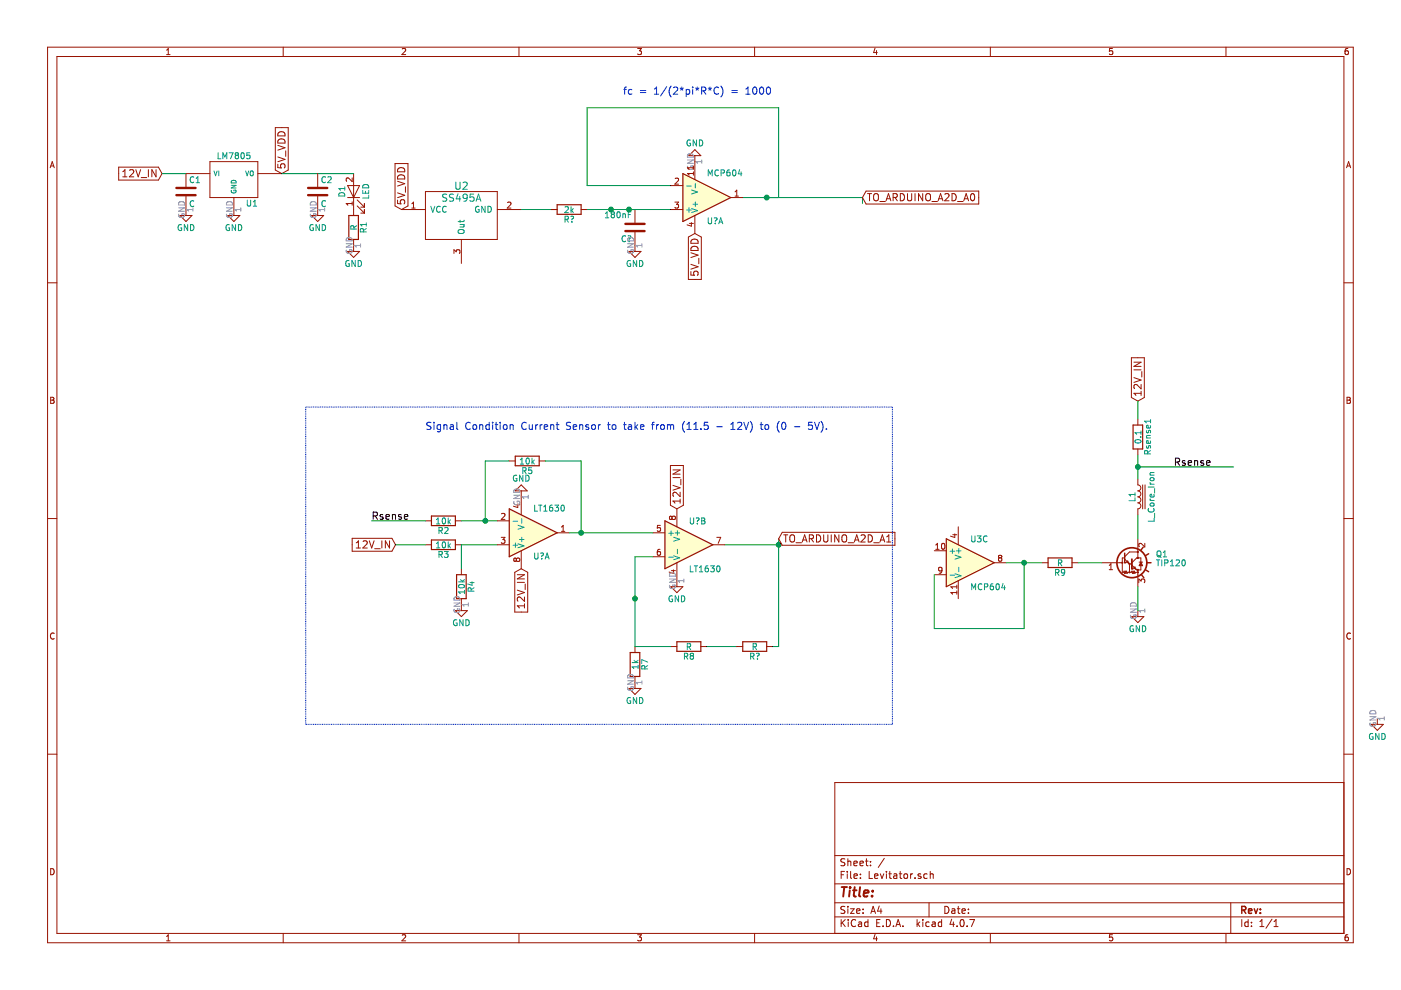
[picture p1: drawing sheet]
EESchema Schematic File Version 2
LIBS:Levitator-rescue
LIBS:power
LIBS:device
LIBS:transistors
LIBS:conn
LIBS:regul
LIBS:74xx
LIBS:cmos4000
LIBS:adc-dac
LIBS:memory
LIBS:xilinx
LIBS:microcontrollers
LIBS:dsp
LIBS:microchip
LIBS:analog_switches
LIBS:motorola
LIBS:texas
LIBS:intel
LIBS:audio
LIBS:interface
LIBS:digital-audio
LIBS:philips
LIBS:display
LIBS:cypress
LIBS:siliconi
LIBS:opto
LIBS:atmel
LIBS:contrib
LIBS:valves
LIBS:ss495a
LIBS:lmd1820x
LIBS:microchip_pic16mcu
LIBS:linear
LIBS:Levitator-cache
EELAYER 25 0
EELAYER END
$Descr A4 11693 8268
encoding utf-8
Sheet 1 1
Title ""
Date ""
Rev ""
Comp ""
Comment1 ""
Comment2 ""
Comment3 ""
Comment4 ""
$EndDescr
$Comp
L SS495A U2
U 1 1
P 3550 1600
F 0 "U2" H 3850 1650 60  0000 C CNN
F 1 "SS495A" H 3850 1550 60  0000 C CNN
F 2 "" H 3500 1700 60  0001 C CNN
F 3 "" H 3500 1700 60  0001 C CNN
	1    3550 1600
	1    0    0    -1  
$EndComp
$Comp
L LM7805 U1
U 1 1
P 1950 1500
F 0 "U1" H 2100 1304 50  0000 C CNN
F 1 "LM7805" H 1950 1700 50  0000 C CNN
F 2 "" H 1950 1500 50  0001 C CNN
F 3 "" H 1950 1500 50  0001 C CNN
	1    1950 1500
	1    0    0    -1  
$EndComp
Text GLabel 1350 1450 0    60   Input ~ 0
12V_IN
$Comp
L GND #PWR2
U 1 1
P 1950 1750
F 0 "#PWR2" H 1950 1500 50  0001 C CNN
F 1 "GND" H 1950 1600 50  0000 C CNN
F 2 "" H 1950 1750 50  0001 C CNN
F 3 "" H 1950 1750 50  0001 C CNN
	1    1950 1750
	1    0    0    -1  
$EndComp
Text GLabel 2350 1450 1    60   Input ~ 0
5V_VDD
$Comp
L LED D1
U 1 1
P 2950 1600
F 0 "D1" H 2950 1700 50  0000 C CNN
F 1 "LED" H 2950 1500 50  0000 C CNN
F 2 "" H 2950 1600 50  0001 C CNN
F 3 "" H 2950 1600 50  0001 C CNN
	1    2950 1600
	0    -1   -1   0   
$EndComp
$Comp
L R R1
U 1 1
P 2950 1900
F 0 "R1" V 3030 1900 50  0000 C CNN
F 1 "R" V 2950 1900 50  0000 C CNN
F 2 "" V 2880 1900 50  0001 C CNN
F 3 "" H 2950 1900 50  0001 C CNN
	1    2950 1900
	1    0    0    -1  
$EndComp
$Comp
L GND #PWR4
U 1 1
P 2950 2050
F 0 "#PWR4" H 2950 1800 50  0001 C CNN
F 1 "GND" H 2950 1900 50  0000 C CNN
F 2 "" H 2950 2050 50  0001 C CNN
F 3 "" H 2950 2050 50  0001 C CNN
	1    2950 2050
	1    0    0    -1  
$EndComp
$Comp
L L_Core_Iron L1
U 1 1
P 9500 4150
F 0 "L1" V 9450 4150 50  0000 C CNN
F 1 "L_Core_Iron" V 9610 4150 50  0000 C CNN
F 2 "" H 9500 4150 50  0001 C CNN
F 3 "" H 9500 4150 50  0001 C CNN
	1    9500 4150
	1    0    0    -1  
$EndComp
$Comp
L GND #PWR7
U 1 1
P 9500 5100
F 0 "#PWR7" H 9500 4850 50  0001 C CNN
F 1 "GND" H 9500 4950 50  0000 C CNN
F 2 "" H 9500 5100 50  0001 C CNN
F 3 "" H 9500 5100 50  0001 C CNN
	1    9500 5100
	1    0    0    -1  
$EndComp
Wire Wire Line
	2350 1450 2950 1450
Text GLabel 3350 1750 1    60   Input ~ 0
5V_VDD
$Comp
L GND #PWR8
U 1 1
P 11500 6000
F 0 "#PWR8" H 11500 5750 50  0001 C CNN
F 1 "GND" H 11500 5850 50  0000 C CNN
F 2 "" H 11500 6000 50  0001 C CNN
F 3 "" H 11500 6000 50  0001 C CNN
	1    11500 6000
	1    0    0    -1  
$EndComp
Text GLabel 9500 3350 1    60   Input ~ 0
12V_IN
$Comp
L C C1
U 1 1
P 1550 1600
F 0 "C1" H 1575 1700 50  0000 L CNN
F 1 "C" H 1575 1500 50  0000 L CNN
F 2 "" H 1588 1450 50  0001 C CNN
F 3 "" H 1550 1600 50  0001 C CNN
	1    1550 1600
	1    0    0    -1  
$EndComp
Wire Wire Line
	1350 1450 1550 1450
$Comp
L C C2
U 1 1
P 2650 1600
F 0 "C2" H 2675 1700 50  0000 L CNN
F 1 "C" H 2675 1500 50  0000 L CNN
F 2 "" H 2688 1450 50  0001 C CNN
F 3 "" H 2650 1600 50  0001 C CNN
	1    2650 1600
	1    0    0    -1  
$EndComp
$Comp
L GND #PWR1
U 1 1
P 1550 1750
F 0 "#PWR1" H 1550 1500 50  0001 C CNN
F 1 "GND" H 1550 1600 50  0000 C CNN
F 2 "" H 1550 1750 50  0001 C CNN
F 3 "" H 1550 1750 50  0001 C CNN
	1    1550 1750
	1    0    0    -1  
$EndComp
$Comp
L GND #PWR3
U 1 1
P 2650 1750
F 0 "#PWR3" H 2650 1500 50  0001 C CNN
F 1 "GND" H 2650 1600 50  0000 C CNN
F 2 "" H 2650 1750 50  0001 C CNN
F 3 "" H 2650 1750 50  0001 C CNN
	1    2650 1750
	1    0    0    -1  
$EndComp
Wire Wire Line
	4350 1750 4650 1750
Connection ~ 5100 1750
$Comp
L R Rsense1
U 1 1
P 9500 3650
F 0 "Rsense1" V 9580 3650 50  0000 C CNN
F 1 "0.1" V 9500 3650 50  0000 C CNN
F 2 "" V 9430 3650 50  0001 C CNN
F 3 "" H 9500 3650 50  0001 C CNN
	1    9500 3650
	1    0    0    -1  
$EndComp
$Comp
L TIP120 Q1
U 1 1
P 9400 4700
F 0 "Q1" H 9650 4775 50  0000 L CNN
F 1 "TIP120" H 9650 4700 50  0000 L CNN
F 2 "TO_SOT_Packages_THT:TO-220_Vertical" H 9650 4625 50  0001 L CIN
F 3 "" H 9400 4700 50  0001 L CNN
	1    9400 4700
	1    0    0    -1  
$EndComp
Wire Wire Line
	9500 3350 9500 3500
Wire Wire Line
	9500 3800 9500 3900
Wire Wire Line
	9500 3900 9500 4000
Wire Wire Line
	9500 4300 9500 4500
Wire Wire Line
	9500 4900 9500 5100
$Comp
L R R9
U 1 1
P 8850 4700
F 0 "R9" V 8930 4700 50  0000 C CNN
F 1 "R" V 8850 4700 50  0000 C CNN
F 2 "" V 8780 4700 50  0001 C CNN
F 3 "" H 8850 4700 50  0001 C CNN
	1    8850 4700
	0    1    1    0   
$EndComp
Wire Wire Line
	9000 4700 9200 4700
$Comp
L MCP604 U3
U 3 1
P 8100 4700
F 0 "U3" H 8100 4900 50  0000 L CNN
F 1 "MCP604" H 8100 4500 50  0000 L CNN
F 2 "" H 8050 4800 50  0001 C CNN
F 3 "" H 8150 4900 50  0001 C CNN
	3    8100 4700
	1    0    0    -1  
$EndComp
$Comp
L R R7
U 1 1
P 5300 5550
F 0 "R7" V 5380 5550 50  0000 C CNN
F 1 "1k" V 5300 5550 50  0000 C CNN
F 2 "" V 5230 5550 50  0001 C CNN
F 3 "" H 5300 5550 50  0001 C CNN
	1    5300 5550
	1    0    0    -1  
$EndComp
$Comp
L R R8
U 1 1
P 5750 5400
F 0 "R8" V 5830 5400 50  0000 C CNN
F 1 "R" V 5750 5400 50  0000 C CNN
F 2 "" V 5680 5400 50  0001 C CNN
F 3 "" H 5750 5400 50  0001 C CNN
	1    5750 5400
	0    1    1    0   
$EndComp
$Comp
L R R4
U 1 1
P 3850 4900
F 0 "R4" V 3930 4900 50  0000 C CNN
F 1 "10k" V 3850 4900 50  0000 C CNN
F 2 "" V 3780 4900 50  0001 C CNN
F 3 "" H 3850 4900 50  0001 C CNN
	1    3850 4900
	1    0    0    -1  
$EndComp
$Comp
L R R3
U 1 1
P 3700 4550
F 0 "R3" V 3780 4550 50  0000 C CNN
F 1 "10k" V 3700 4550 50  0000 C CNN
F 2 "" V 3630 4550 50  0001 C CNN
F 3 "" H 3700 4550 50  0001 C CNN
	1    3700 4550
	0    1    1    0   
$EndComp
$Comp
L R R2
U 1 1
P 3700 4350
F 0 "R2" V 3780 4350 50  0000 C CNN
F 1 "10k" V 3700 4350 50  0000 C CNN
F 2 "" V 3630 4350 50  0001 C CNN
F 3 "" H 3700 4350 50  0001 C CNN
	1    3700 4350
	0    1    1    0   
$EndComp
$Comp
L R R5
U 1 1
P 4400 3850
F 0 "R5" V 4480 3850 50  0000 C CNN
F 1 "10k" V 4400 3850 50  0000 C CNN
F 2 "" V 4330 3850 50  0001 C CNN
F 3 "" H 4400 3850 50  0001 C CNN
	1    4400 3850
	0    1    1    0   
$EndComp
Wire Wire Line
	5450 4650 5300 4650
Wire Wire Line
	5300 4650 5300 5000
Wire Wire Line
	5300 5000 5300 5400
Wire Wire Line
	5300 5400 5600 5400
Wire Wire Line
	6150 5400 5900 5400
Wire Wire Line
	6050 4550 6500 4550
$Comp
L GND #PWR6
U 1 1
P 5300 5700
F 0 "#PWR6" H 5300 5450 50  0001 C CNN
F 1 "GND" H 5300 5550 50  0000 C CNN
F 2 "" H 5300 5700 50  0001 C CNN
F 3 "" H 5300 5700 50  0001 C CNN
	1    5300 5700
	1    0    0    -1  
$EndComp
Wire Wire Line
	4750 4450 4850 4450
Wire Wire Line
	4850 4450 5450 4450
Wire Wire Line
	3850 4550 4150 4550
Wire Wire Line
	3850 4350 4050 4350
Wire Wire Line
	4050 4350 4150 4350
Wire Wire Line
	4050 4350 4050 3850
Wire Wire Line
	4050 3850 4250 3850
Connection ~ 4050 4350
Wire Wire Line
	4550 3850 4850 3850
Wire Wire Line
	4850 3850 4850 4450
Connection ~ 4850 4450
Wire Wire Line
	3850 4750 3850 4550
$Comp
L GND #PWR5
U 1 1
P 3850 5050
F 0 "#PWR5" H 3850 4800 50  0001 C CNN
F 1 "GND" H 3850 4900 50  0000 C CNN
F 2 "" H 3850 5050 50  0001 C CNN
F 3 "" H 3850 5050 50  0001 C CNN
	1    3850 5050
	1    0    0    -1  
$EndComp
Text GLabel 3300 4550 0    60   Input ~ 0
12V_IN
Wire Wire Line
	3550 4550 3300 4550
Wire Wire Line
	10300 3900 9500 3900
Connection ~ 9500 3900
Text Label 9800 3900 0    60   ~ 0
Rsense
Text Label 3100 4350 0    60   ~ 0
Rsense
Wire Wire Line
	3100 4350 3550 4350
Wire Wire Line
	8400 4700 8550 4700
Wire Wire Line
	8550 4700 8700 4700
Wire Wire Line
	7800 4800 7800 5250
Wire Wire Line
	7800 5250 8550 5250
Wire Wire Line
	8550 5250 8550 4700
Connection ~ 8550 4700
$Comp
L RC4558 U?
U 1 1
P 4450 4450
F 0 "U?" H 4450 4650 50  0000 L CNN
F 1 "LT1630" H 4450 4250 50  0000 L CNN
F 2 "" H 4450 4450 50  0001 C CNN
F 3 "" H 4450 4450 50  0001 C CNN
	1    4450 4450
	1    0    0    1   
$EndComp
$Comp
L GND #PWR?
U 1 1
P 4350 4150
F 0 "#PWR?" H 4350 3900 50  0001 C CNN
F 1 "GND" H 4350 4000 50  0000 C CNN
F 2 "" H 4350 4150 50  0001 C CNN
F 3 "" H 4350 4150 50  0001 C CNN
	1    4350 4150
	-1   0    0    1   
$EndComp
Text GLabel 4350 4750 3    60   Input ~ 0
12V_IN
$Comp
L RC4558 U?
U 2 1
P 5750 4550
F 0 "U?" H 5750 4750 50  0000 L CNN
F 1 "LT1630" H 5750 4350 50  0000 L CNN
F 2 "" H 5750 4550 50  0001 C CNN
F 3 "" H 5750 4550 50  0001 C CNN
	2    5750 4550
	1    0    0    -1  
$EndComp
Text GLabel 5650 4250 1    60   Input ~ 0
12V_IN
$Comp
L GND #PWR?
U 1 1
P 5650 4850
F 0 "#PWR?" H 5650 4600 50  0001 C CNN
F 1 "GND" H 5650 4700 50  0000 C CNN
F 2 "" H 5650 4850 50  0001 C CNN
F 3 "" H 5650 4850 50  0001 C CNN
	1    5650 4850
	1    0    0    -1  
$EndComp
Connection ~ 5300 5000
$Comp
L R R?
U 1 1
P 6300 5400
F 0 "R?" V 6380 5400 50  0000 C CNN
F 1 "R" V 6300 5400 50  0000 C CNN
F 2 "" V 6230 5400 50  0001 C CNN
F 3 "" H 6300 5400 50  0001 C CNN
	1    6300 5400
	0    1    1    0   
$EndComp
Wire Wire Line
	6500 4500 6500 4550
Wire Wire Line
	6500 4550 6500 5400
Wire Wire Line
	6500 5400 6450 5400
Connection ~ 6500 4550
Text GLabel 6500 4500 2    60   Input ~ 0
TO_ARDUINO_A2D_A1
Text Notes 3550 3600 0    60   ~ 0
Signal Condition Current Sensor to take from (11.5 - 12V) to (0 - 5V).\n
Wire Notes Line
	2550 3400 7450 3400
Wire Notes Line
	7450 3400 7450 6050
Wire Notes Line
	7450 6050 2550 6050
Wire Notes Line
	2550 6050 2550 3400
Text GLabel 5800 1950 3    60   Input ~ 0
5V_VDD
$Comp
L R R?
U 1 1
P 4750 1750
F 0 "R?" V 4830 1750 50  0000 C CNN
F 1 "2k" V 4750 1750 50  0000 C CNN
F 2 "" V 4680 1750 50  0001 C CNN
F 3 "" H 4750 1750 50  0001 C CNN
	1    4750 1750
	0    1    1    0   
$EndComp
$Comp
L C C?
U 1 1
P 5300 1900
F 0 "C?" H 5325 2000 50  0000 L CNN
F 1 "180nF" H 5325 1800 50  0000 L CNN
F 2 "" H 5338 1750 50  0001 C CNN
F 3 "" H 5300 1900 50  0001 C CNN
	1    5300 1900
	-1   0    0    1   
$EndComp
$Comp
L GND #PWR?
U 1 1
P 5800 1350
F 0 "#PWR?" H 5800 1100 50  0001 C CNN
F 1 "GND" H 5800 1200 50  0000 C CNN
F 2 "" H 5800 1350 50  0001 C CNN
F 3 "" H 5800 1350 50  0001 C CNN
	1    5800 1350
	-1   0    0    1   
$EndComp
Text Notes 5200 800  0    60   ~ 0
fc = 1/(2*pi*R*C) = 1000
Wire Wire Line
	5600 1550 4900 1550
Wire Wire Line
	4900 1550 4900 900 
Wire Wire Line
	4900 900  6500 900 
Wire Wire Line
	6500 900  6500 1650
Wire Wire Line
	6500 1650 6400 1650
Wire Wire Line
	6400 1650 6200 1650
Wire Wire Line
	4900 1750 5100 1750
Wire Wire Line
	5100 1750 5250 1750
Wire Wire Line
	5250 1750 5300 1750
Wire Wire Line
	5600 1750 5250 1750
Connection ~ 5250 1750
$Comp
L GND #PWR?
U 1 1
P 5300 2050
F 0 "#PWR?" H 5300 1800 50  0001 C CNN
F 1 "GND" H 5300 1900 50  0000 C CNN
F 2 "" H 5300 2050 50  0001 C CNN
F 3 "" H 5300 2050 50  0001 C CNN
	1    5300 2050
	1    0    0    -1  
$EndComp
Wire Wire Line
	6400 1650 7200 1650
Wire Wire Line
	7200 1650 7200 1700
Connection ~ 6400 1650
Text GLabel 7200 1650 2    60   Input ~ 0
TO_ARDUINO_A2D_A0
$Comp
L MCP604 U?
U 1 1
P 5900 1650
F 0 "U?" H 5900 1850 50  0000 L CNN
F 1 "MCP604" H 5900 1450 50  0000 L CNN
F 2 "" H 5850 1750 50  0001 C CNN
F 3 "" H 5950 1850 50  0001 C CNN
	1    5900 1650
	1    0    0    1   
$EndComp
$EndSCHEMATC
